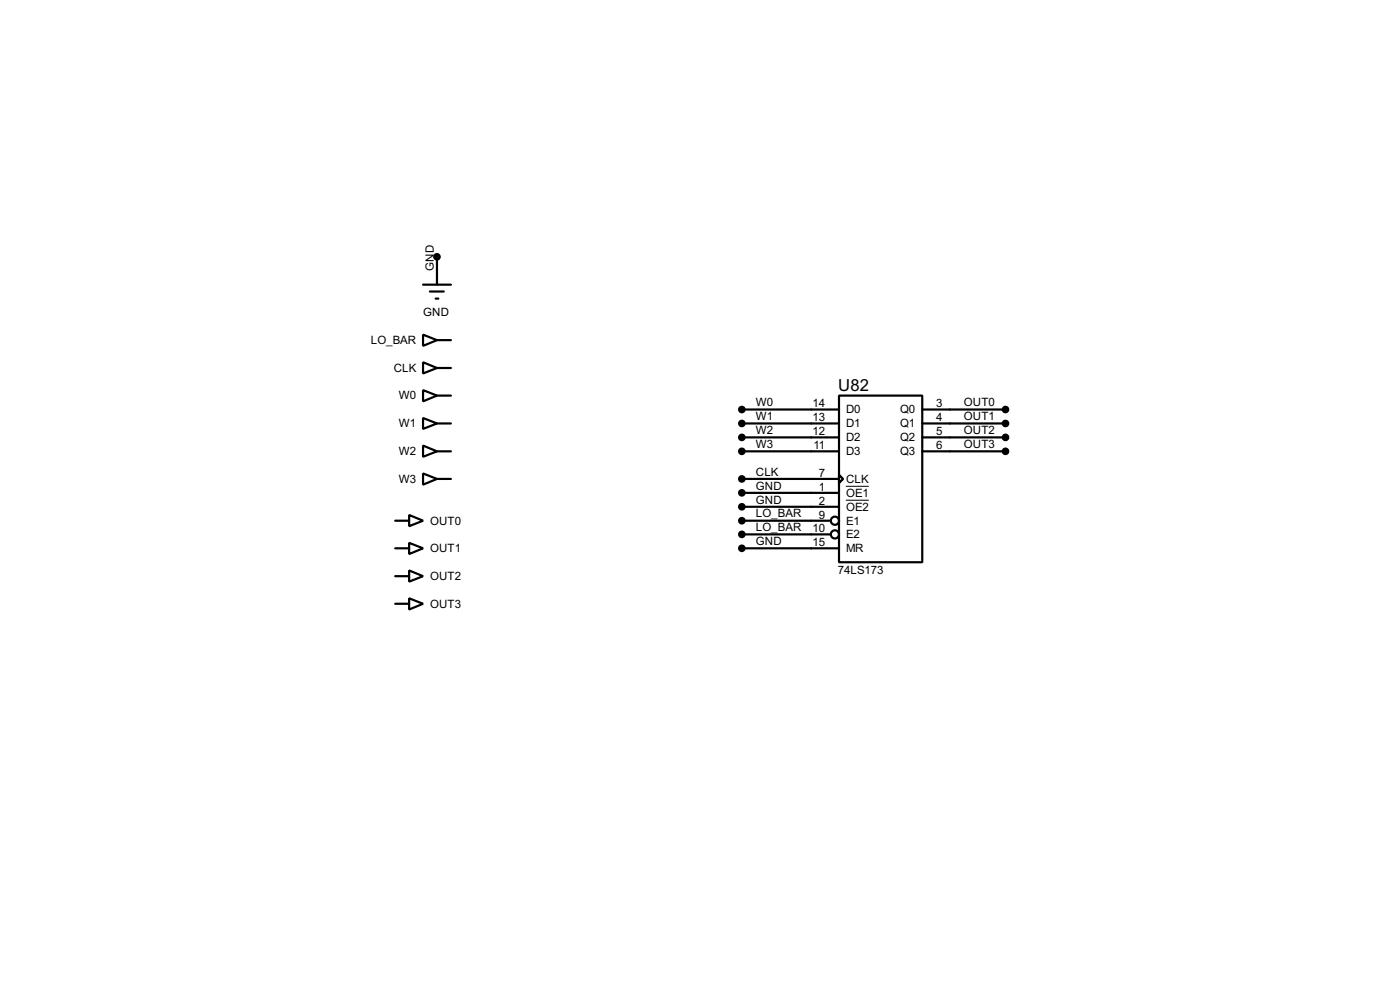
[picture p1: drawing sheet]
<svg xmlns="http://www.w3.org/2000/svg" width="256mm" height="180mm" viewBox="0 0 256 180" stroke-linecap="round" stroke-linejoin="round" font-family="sans-serif">
<g fill="none" stroke="#000" stroke-width=".4">
<path d="M77.5 52.1h5.1M78.8 53.4h2.5M79.8 54.7h.5M80.1 47v5.1M77.5 61.3l2.6 1-2.6 1zM77.5 66.3l2.6 1.1-2.6 1zM77.5 71.4l2.6 1-2.6 1.1zM77.5 76.5l2.6 1-2.6 1zM80.1 77.5h2.5M80.1 62.3h2.5M80.1 67.4h2.5M80.1 72.4h2.5"/>
<path d="M135.9 75h17.8M135.9 77.5h17.8M153.7 72.4h15.3v30.5h-15.3zM169 75h15.2M169 77.5h15.2M72.4 95.3h2.6M75 94.3l2.5 1-2.5 1zM75 99.4l2.5 1-2.5 1zM77.5 81.6l2.6 1-2.6 1zM77.5 86.7l2.6 1-2.6 1zM80.1 82.6h2.5M80.1 87.7h2.5"/>
<path d="M135.9 80.1h17.8M135.9 82.6h17.8M135.9 87.7h17.8M135.9 90.2h17.8M135.9 92.8h17.8M135.9 95.3h16.3M135.9 97.8h16.3M153.7 86.9l.8 .8-.8 .7zM169 80.1h15.2M169 82.6h15.2M72.4 100.4h2.6M72.4 105.5h2.6"/>
<path d="M72.4 110.5h2.6M75 104.4l2.5 1.1-2.5 1zM75 109.5l2.5 1-2.5 1.1zM135.9 100.4h17.8"/>
<circle cx="152.9" cy="95.3" r=".75"/>
<circle cx="152.9" cy="97.8" r=".75"/>
</g>
<path d="M155 89h4.2M155 91.6h4.2" fill="none" stroke="#000" stroke-width=".18"/>
<g fill="#000" stroke="#000" stroke-width=".4">
<circle cx="80" cy="47" r=".5"/>
<circle cx="135.9" cy="77.5" r=".5"/>
<circle cx="135.9" cy="75" r=".5"/>
<circle cx="184.2" cy="75" r=".5"/>
<circle cx="184.2" cy="77.5" r=".5"/>
<circle cx="135.9" cy="82.6" r=".5"/>
<circle cx="135.9" cy="97.8" r=".5"/>
<circle cx="135.9" cy="80.1" r=".5"/>
<circle cx="135.9" cy="90.2" r=".5"/>
<circle cx="135.9" cy="95.3" r=".5"/>
<circle cx="135.9" cy="92.8" r=".5"/>
<circle cx="135.9" cy="87.7" r=".5"/>
<circle cx="184.2" cy="80.1" r=".5"/>
<circle cx="184.2" cy="82.6" r=".5"/>
<circle cx="135.9" cy="100.4" r=".5"/>
</g>
<text font-size="3.4" x="153.6" y="71.6">U82</text>
<g font-size="2.4">
<text x="79.5" y="49.5" transform="rotate(-90 79.5 49.5)">GND</text>
<text x="77.5" y="57.9">GND</text>
<text x="67.9" y="63">LO_BAR</text>
<text x="72.1" y="68.1">CLK</text>
<text x="73.1" y="73.1">W0</text>
<text x="138.5" y="74.4">W0</text>
<text x="138.5" y="76.9">W1</text>
<text x="148.9" y="74.6">14</text>
<text x="148.9" y="77.1">13</text>
<text x="155" y="75.7">D0</text>
<text x="164.9" y="75.7">Q0</text>
<text x="171.5" y="74.6">3</text>
<text x="171.5" y="77.1">4</text>
<text x="176.6" y="74.4">OUT0</text>
<text x="176.6" y="76.9">OUT1</text>
<text x="73.1" y="78.2">W1</text>
<text x="73.1" y="83.3">W2</text>
<text x="138.5" y="79.5">W2</text>
<text x="138.5" y="82">W3</text>
<text x="148.9" y="79.7">12</text>
<text x="149" y="82.2">11</text>
<text x="155" y="78.2">D1</text>
<text x="155" y="80.8">D2</text>
<text x="155" y="83.3">D3</text>
<text x="164.9" y="78.2">Q1</text>
<text x="164.9" y="80.8">Q2</text>
<text x="164.9" y="83.3">Q3</text>
<text x="171.5" y="79.7">5</text>
<text x="171.5" y="82.2">6</text>
<text x="176.6" y="79.5">OUT2</text>
<text x="176.6" y="82">OUT3</text>
<text x="73.1" y="88.4">W3</text>
<text x="138.5" y="87.1">CLK</text>
<text x="138.5" y="89.6">GND</text>
<text x="150" y="87.3">7</text>
<text x="150" y="89.8">1</text>
<text x="155" y="88.4">CLK</text>
<text x="138.5" y="92.2">GND</text>
<text x="138.5" y="94.7">LO_BAR</text>
<text x="150" y="92.4">2</text>
<text x="150" y="94.9">9</text>
<text x="155" y="90.9">OE1</text>
<text x="155" y="93.5">OE2</text>
<text x="78.8" y="96">OUT0</text>
<text x="78.8" y="101.1">OUT1</text>
<text x="138.5" y="99.8">GND</text>
<text x="138.5" y="97.2">LO_BAR</text>
<text x="148.9" y="97.4">10</text>
<text x="148.9" y="100">15</text>
<text x="155" y="96">E1</text>
<text x="155" y="98.5">E2</text>
<text x="155" y="101.1">MR</text>
<text x="78.8" y="106.2">OUT2</text>
<text x="153.5" y="105">74LS173</text>
<text x="78.8" y="111.2">OUT3</text>
</g>
</svg>
